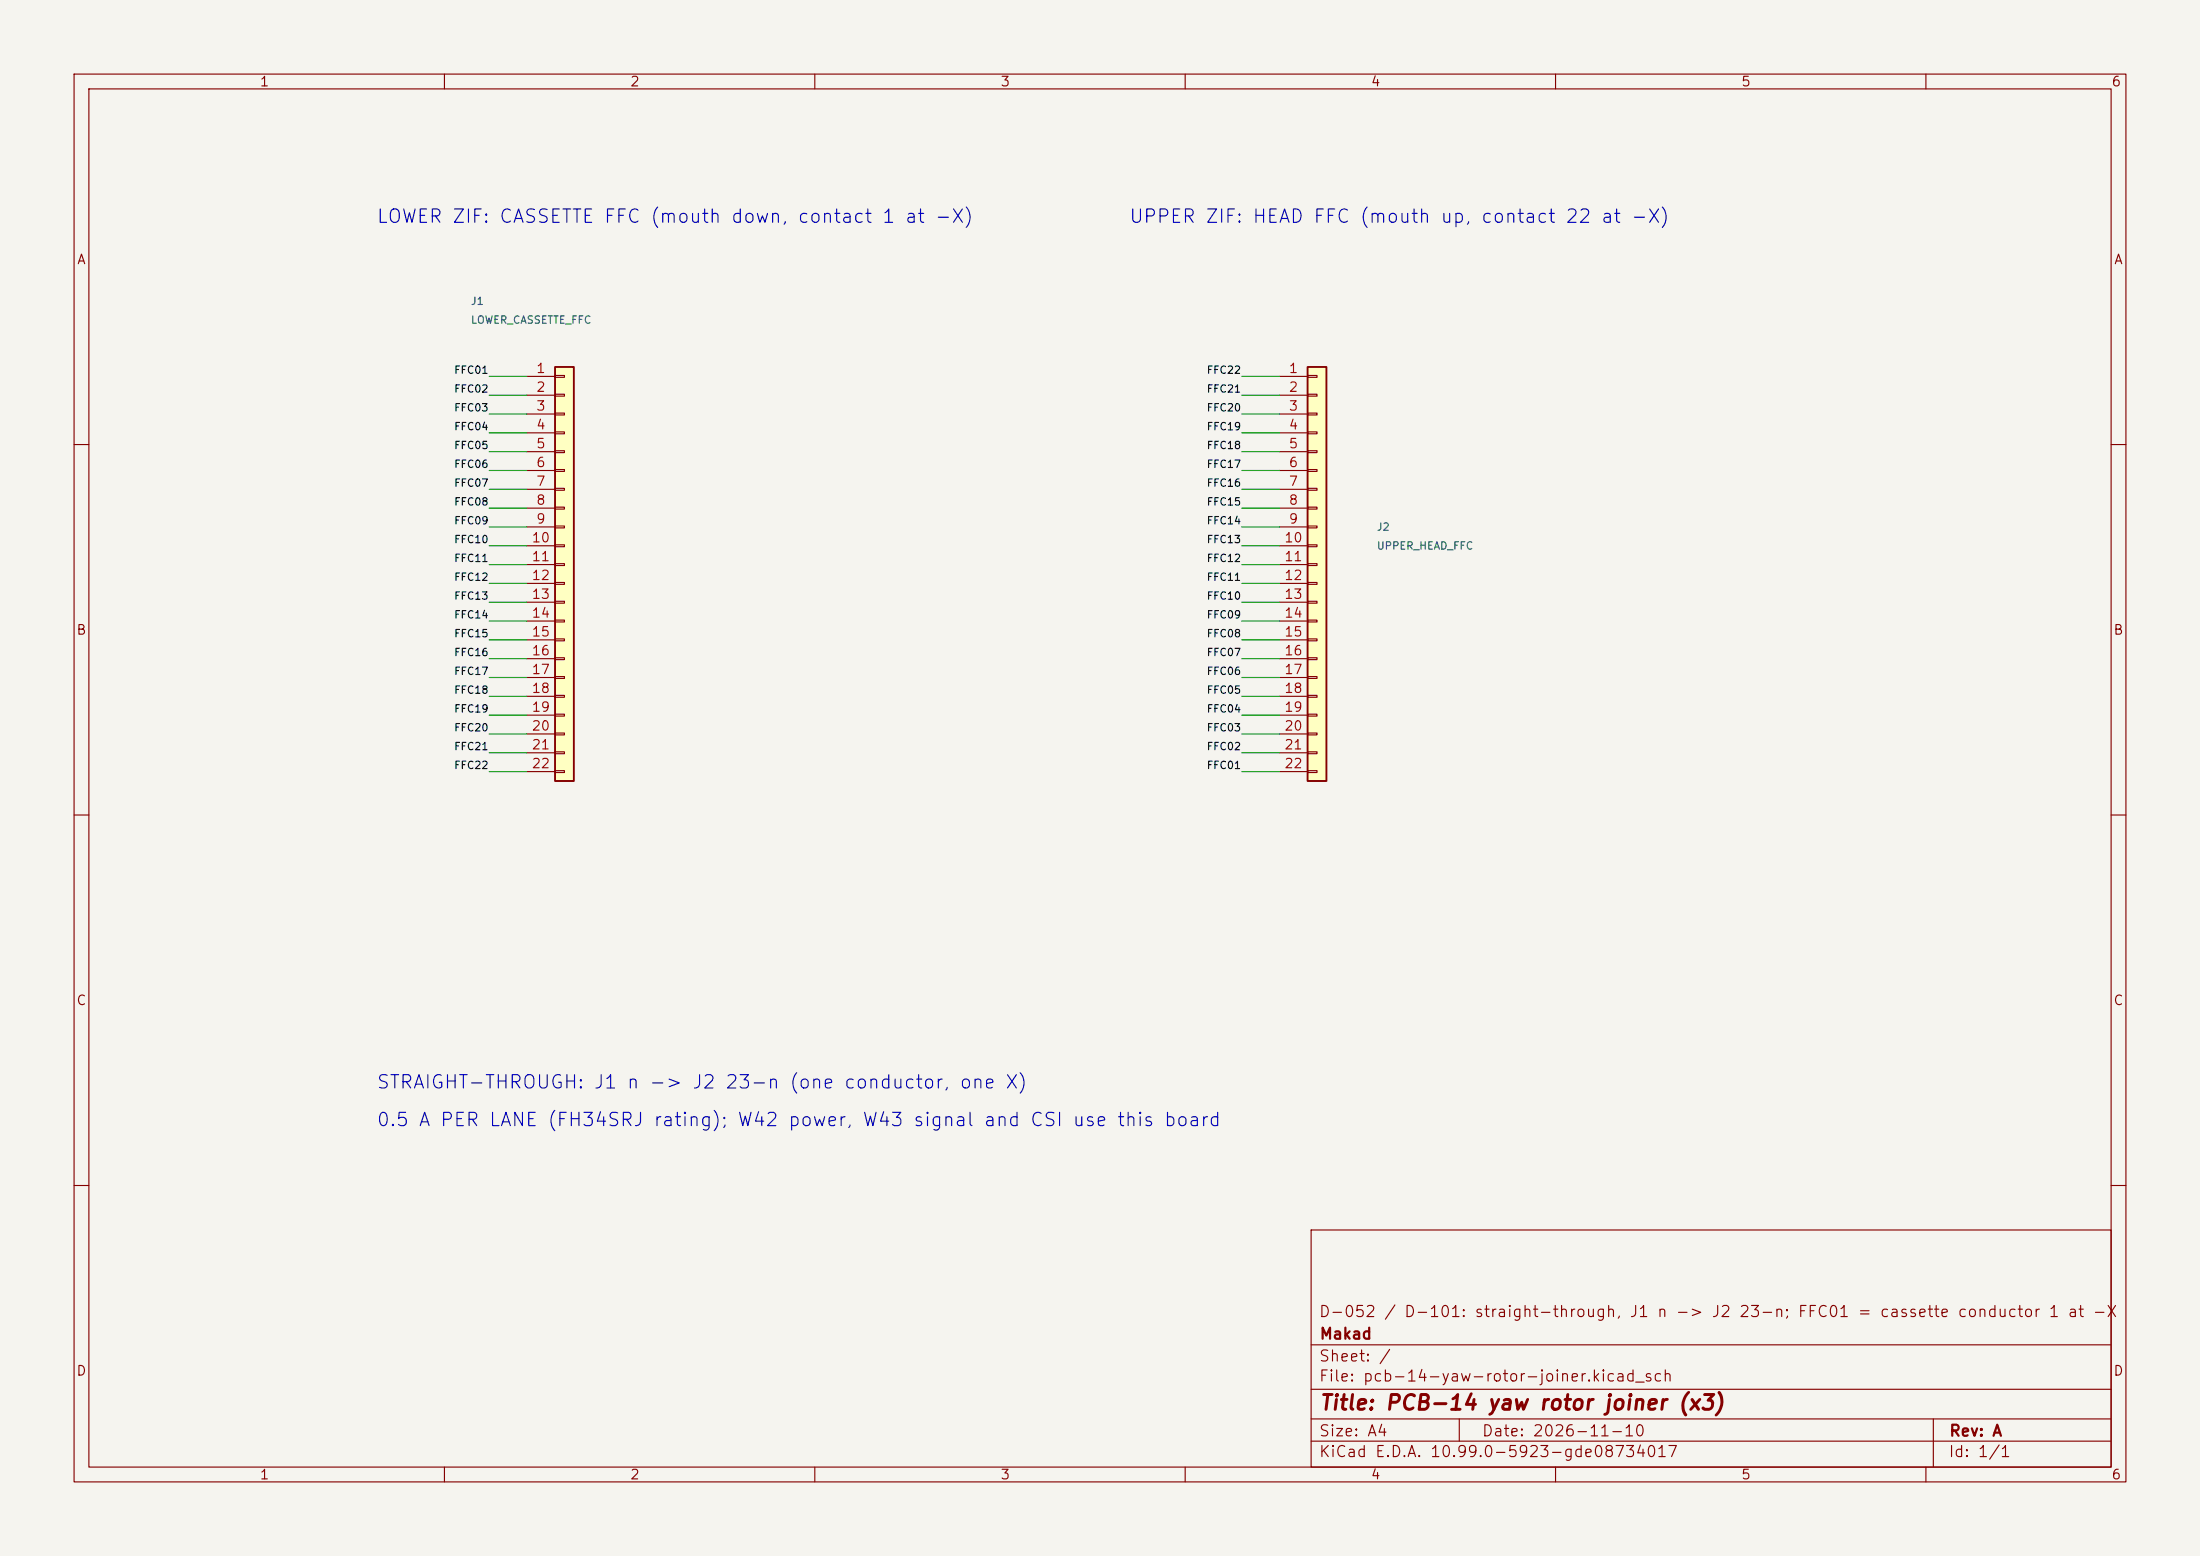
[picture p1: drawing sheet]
(kicad_sch (version 20261015) (generator "eeschema") (generator_version "10.99") (paper "A4") (title_block (title "PCB-14 yaw rotor joiner (x3)") (date "2026-11-10") (rev "A") (company "Makad") (comment 1 "D-052 / D-101: straight-through, J1 n -> J2 23-n; FFC01 = cassette conductor 1 at -X")) (lib_symbols (symbol "Connector_Generic:Conn_01x22" (pin_names (offset 1.016) (hide yes)) (exclude_from_sim no) (in_bom yes) (on_board yes) (in_pos_files yes) (duplicate_pin_numbers_are_jumpers no) (property "Reference" "J" (at 0 27.94 0) (show_name no) (do_not_autoplace no) (effects (font (size 1.27 1.27)))) (property "Value" "Conn_01x22" (at 0 -30.48 0) (show_name no) (do_not_autoplace no) (effects (font (size 1.27 1.27)))) (property "Footprint" "" (at 0 0 0) (show_name no) (do_not_autoplace no) (hide yes) (effects (font (size 1.27 1.27)))) (property "Datasheet" "" (at 0 0 0) (show_name no) (do_not_autoplace no) (hide yes) (effects (font (size 1.27 1.27)))) (property "Description" "Generic connector, single row, 01x22, script generated (kicad-library-utils/schlib/autogen/connector/)" (at 0 0 0) (show_name no) (do_not_autoplace no) (hide yes) (effects (font (size 1.27 1.27)))) (property "ki_keywords" "connector" (at 0 0 0) (show_name no) (do_not_autoplace no) (hide yes) (effects (font (size 1.27 1.27)))) (property "ki_fp_filters" "Connector*:*_1x??_*" (at 0 0 0) (show_name no) (do_not_autoplace no) (hide yes) (effects (font (size 1.27 1.27)))) (symbol "Conn_01x22_1_1" (rectangle (start -1.27 26.67) (end 1.27 -29.21) (stroke (width 0.254) (type default)) (fill (type background))) (rectangle (start -1.27 25.527) (end 0 25.273) (stroke (width 0.1524) (type default)) (fill (type none))) (rectangle (start -1.27 22.987) (end 0 22.733) (stroke (width 0.1524) (type default)) (fill (type none))) (rectangle (start -1.27 20.447) (end 0 20.193) (stroke (width 0.1524) (type default)) (fill (type none))) (rectangle (start -1.27 17.907) (end 0 17.653) (stroke (width 0.1524) (type default)) (fill (type none))) (rectangle (start -1.27 15.367) (end 0 15.113) (stroke (width 0.1524) (type default)) (fill (type none))) (rectangle (start -1.27 12.827) (end 0 12.573) (stroke (width 0.1524) (type default)) (fill (type none))) (rectangle (start -1.27 10.287) (end 0 10.033) (stroke (width 0.1524) (type default)) (fill (type none))) (rectangle (start -1.27 7.747) (end 0 7.493) (stroke (width 0.1524) (type default)) (fill (type none))) (rectangle (start -1.27 5.207) (end 0 4.953) (stroke (width 0.1524) (type default)) (fill (type none))) (rectangle (start -1.27 2.667) (end 0 2.413) (stroke (width 0.1524) (type default)) (fill (type none))) (rectangle (start -1.27 0.127) (end 0 -0.127) (stroke (width 0.1524) (type default)) (fill (type none))) (rectangle (start -1.27 -2.413) (end 0 -2.667) (stroke (width 0.1524) (type default)) (fill (type none))) (rectangle (start -1.27 -4.953) (end 0 -5.207) (stroke (width 0.1524) (type default)) (fill (type none))) (rectangle (start -1.27 -7.493) (end 0 -7.747) (stroke (width 0.1524) (type default)) (fill (type none))) (rectangle (start -1.27 -10.033) (end 0 -10.287) (stroke (width 0.1524) (type default)) (fill (type none))) (rectangle (start -1.27 -12.573) (end 0 -12.827) (stroke (width 0.1524) (type default)) (fill (type none))) (rectangle (start -1.27 -15.113) (end 0 -15.367) (stroke (width 0.1524) (type default)) (fill (type none))) (rectangle (start -1.27 -17.653) (end 0 -17.907) (stroke (width 0.1524) (type default)) (fill (type none))) (rectangle (start -1.27 -20.193) (end 0 -20.447) (stroke (width 0.1524) (type default)) (fill (type none))) (rectangle (start -1.27 -22.733) (end 0 -22.987) (stroke (width 0.1524) (type default)) (fill (type none))) (rectangle (start -1.27 -25.273) (end 0 -25.527) (stroke (width 0.1524) (type default)) (fill (type none))) (rectangle (start -1.27 -27.813) (end 0 -28.067) (stroke (width 0.1524) (type default)) (fill (type none))) (pin passive line (at -5.08 25.4 0) (length 3.81) (name "Pin_1" (effects (font (size 1.27 1.27)))) (number "1" (effects (font (size 1.27 1.27))))) (pin passive line (at -5.08 22.86 0) (length 3.81) (name "Pin_2" (effects (font (size 1.27 1.27)))) (number "2" (effects (font (size 1.27 1.27))))) (pin passive line (at -5.08 20.32 0) (length 3.81) (name "Pin_3" (effects (font (size 1.27 1.27)))) (number "3" (effects (font (size 1.27 1.27))))) (pin passive line (at -5.08 17.78 0) (length 3.81) (name "Pin_4" (effects (font (size 1.27 1.27)))) (number "4" (effects (font (size 1.27 1.27))))) (pin passive line (at -5.08 15.24 0) (length 3.81) (name "Pin_5" (effects (font (size 1.27 1.27)))) (number "5" (effects (font (size 1.27 1.27))))) (pin passive line (at -5.08 12.7 0) (length 3.81) (name "Pin_6" (effects (font (size 1.27 1.27)))) (number "6" (effects (font (size 1.27 1.27))))) (pin passive line (at -5.08 10.16 0) (length 3.81) (name "Pin_7" (effects (font (size 1.27 1.27)))) (number "7" (effects (font (size 1.27 1.27))))) (pin passive line (at -5.08 7.62 0) (length 3.81) (name "Pin_8" (effects (font (size 1.27 1.27)))) (number "8" (effects (font (size 1.27 1.27))))) (pin passive line (at -5.08 5.08 0) (length 3.81) (name "Pin_9" (effects (font (size 1.27 1.27)))) (number "9" (effects (font (size 1.27 1.27))))) (pin passive line (at -5.08 2.54 0) (length 3.81) (name "Pin_10" (effects (font (size 1.27 1.27)))) (number "10" (effects (font (size 1.27 1.27))))) (pin passive line (at -5.08 0 0) (length 3.81) (name "Pin_11" (effects (font (size 1.27 1.27)))) (number "11" (effects (font (size 1.27 1.27))))) (pin passive line (at -5.08 -2.54 0) (length 3.81) (name "Pin_12" (effects (font (size 1.27 1.27)))) (number "12" (effects (font (size 1.27 1.27))))) (pin passive line (at -5.08 -5.08 0) (length 3.81) (name "Pin_13" (effects (font (size 1.27 1.27)))) (number "13" (effects (font (size 1.27 1.27))))) (pin passive line (at -5.08 -7.62 0) (length 3.81) (name "Pin_14" (effects (font (size 1.27 1.27)))) (number "14" (effects (font (size 1.27 1.27))))) (pin passive line (at -5.08 -10.16 0) (length 3.81) (name "Pin_15" (effects (font (size 1.27 1.27)))) (number "15" (effects (font (size 1.27 1.27))))) (pin passive line (at -5.08 -12.7 0) (length 3.81) (name "Pin_16" (effects (font (size 1.27 1.27)))) (number "16" (effects (font (size 1.27 1.27))))) (pin passive line (at -5.08 -15.24 0) (length 3.81) (name "Pin_17" (effects (font (size 1.27 1.27)))) (number "17" (effects (font (size 1.27 1.27))))) (pin passive line (at -5.08 -17.78 0) (length 3.81) (name "Pin_18" (effects (font (size 1.27 1.27)))) (number "18" (effects (font (size 1.27 1.27))))) (pin passive line (at -5.08 -20.32 0) (length 3.81) (name "Pin_19" (effects (font (size 1.27 1.27)))) (number "19" (effects (font (size 1.27 1.27))))) (pin passive line (at -5.08 -22.86 0) (length 3.81) (name "Pin_20" (effects (font (size 1.27 1.27)))) (number "20" (effects (font (size 1.27 1.27))))) (pin passive line (at -5.08 -25.4 0) (length 3.81) (name "Pin_21" (effects (font (size 1.27 1.27)))) (number "21" (effects (font (size 1.27 1.27))))) (pin passive line (at -5.08 -27.94 0) (length 3.81) (name "Pin_22" (effects (font (size 1.27 1.27)))) (number "22" (effects (font (size 1.27 1.27)))))) (embedded_fonts no))) (symbol (lib_id "Connector_Generic:Conn_01x22") (at 76.2 76.2 0) (unit 1) (in_bom yes) (on_board yes) (dnp no) (property "Reference" "J1" (at 63.5 40.64 0) (effects (font (size 1.0 1.0)) (justify left))) (property "Value" "LOWER_CASSETTE_FFC" (at 63.5 43.18 0) (effects (font (size 1.0 1.0)) (justify left))) (property "Footprint" "fh34:Hirose_FH34SRJ-22S-0.5SH_1x22_P0.50mm" (at 84.2 76.2 0) (effects (font (size 1.0 1.0)) (justify left) (hide yes))) (property "Datasheet" "" (at 84.2 76.2 0) (effects (font (size 1.0 1.0)) (justify left) (hide yes))) (pin "1") (pin "2") (pin "3") (pin "4") (pin "5") (pin "6") (pin "7") (pin "8") (pin "9") (pin "10") (pin "11") (pin "12") (pin "13") (pin "14") (pin "15") (pin "16") (pin "17") (pin "18") (pin "19") (pin "20") (pin "21") (pin "22")) (symbol (lib_id "Connector_Generic:Conn_01x22") (at 177.8 76.2 0) (unit 1) (in_bom yes) (on_board yes) (dnp no) (property "Reference" "J2" (at 185.8 71.12 0) (effects (font (size 1.0 1.0)) (justify left))) (property "Value" "UPPER_HEAD_FFC" (at 185.8 73.66 0) (effects (font (size 1.0 1.0)) (justify left))) (property "Footprint" "fh34:Hirose_FH34SRJ-22S-0.5SH_1x22_P0.50mm" (at 185.8 76.2 0) (effects (font (size 1.0 1.0)) (justify left) (hide yes))) (property "Datasheet" "" (at 185.8 76.2 0) (effects (font (size 1.0 1.0)) (justify left) (hide yes))) (pin "1") (pin "2") (pin "3") (pin "4") (pin "5") (pin "6") (pin "7") (pin "8") (pin "9") (pin "10") (pin "11") (pin "12") (pin "13") (pin "14") (pin "15") (pin "16") (pin "17") (pin "18") (pin "19") (pin "20") (pin "21") (pin "22")) (wire (pts (xy 71.12 50.8) (xy 66.04 50.8)) (stroke (width 0) (type default))) (wire (pts (xy 71.12 53.34) (xy 66.04 53.34)) (stroke (width 0) (type default))) (wire (pts (xy 71.12 55.88) (xy 66.04 55.88)) (stroke (width 0) (type default))) (wire (pts (xy 71.12 58.42) (xy 66.04 58.42)) (stroke (width 0) (type default))) (wire (pts (xy 71.12 60.96) (xy 66.04 60.96)) (stroke (width 0) (type default))) (wire (pts (xy 71.12 63.5) (xy 66.04 63.5)) (stroke (width 0) (type default))) (wire (pts (xy 71.12 66.04) (xy 66.04 66.04)) (stroke (width 0) (type default))) (wire (pts (xy 71.12 68.58) (xy 66.04 68.58)) (stroke (width 0) (type default))) (wire (pts (xy 71.12 71.12) (xy 66.04 71.12)) (stroke (width 0) (type default))) (wire (pts (xy 71.12 73.66) (xy 66.04 73.66)) (stroke (width 0) (type default))) (wire (pts (xy 71.12 76.2) (xy 66.04 76.2)) (stroke (width 0) (type default))) (wire (pts (xy 71.12 78.74) (xy 66.04 78.74)) (stroke (width 0) (type default))) (wire (pts (xy 71.12 81.28) (xy 66.04 81.28)) (stroke (width 0) (type default))) (wire (pts (xy 71.12 83.82) (xy 66.04 83.82)) (stroke (width 0) (type default))) (wire (pts (xy 71.12 86.36) (xy 66.04 86.36)) (stroke (width 0) (type default))) (wire (pts (xy 71.12 88.9) (xy 66.04 88.9)) (stroke (width 0) (type default))) (wire (pts (xy 71.12 91.44) (xy 66.04 91.44)) (stroke (width 0) (type default))) (wire (pts (xy 71.12 93.98) (xy 66.04 93.98)) (stroke (width 0) (type default))) (wire (pts (xy 71.12 96.52) (xy 66.04 96.52)) (stroke (width 0) (type default))) (wire (pts (xy 71.12 99.06) (xy 66.04 99.06)) (stroke (width 0) (type default))) (wire (pts (xy 71.12 101.6) (xy 66.04 101.6)) (stroke (width 0) (type default))) (wire (pts (xy 71.12 104.14) (xy 66.04 104.14)) (stroke (width 0) (type default))) (wire (pts (xy 172.72 50.8) (xy 167.64 50.8)) (stroke (width 0) (type default))) (wire (pts (xy 172.72 53.34) (xy 167.64 53.34)) (stroke (width 0) (type default))) (wire (pts (xy 172.72 55.88) (xy 167.64 55.88)) (stroke (width 0) (type default))) (wire (pts (xy 172.72 58.42) (xy 167.64 58.42)) (stroke (width 0) (type default))) (wire (pts (xy 172.72 60.96) (xy 167.64 60.96)) (stroke (width 0) (type default))) (wire (pts (xy 172.72 63.5) (xy 167.64 63.5)) (stroke (width 0) (type default))) (wire (pts (xy 172.72 66.04) (xy 167.64 66.04)) (stroke (width 0) (type default))) (wire (pts (xy 172.72 68.58) (xy 167.64 68.58)) (stroke (width 0) (type default))) (wire (pts (xy 172.72 71.12) (xy 167.64 71.12)) (stroke (width 0) (type default))) (wire (pts (xy 172.72 73.66) (xy 167.64 73.66)) (stroke (width 0) (type default))) (wire (pts (xy 172.72 76.2) (xy 167.64 76.2)) (stroke (width 0) (type default))) (wire (pts (xy 172.72 78.74) (xy 167.64 78.74)) (stroke (width 0) (type default))) (wire (pts (xy 172.72 81.28) (xy 167.64 81.28)) (stroke (width 0) (type default))) (wire (pts (xy 172.72 83.82) (xy 167.64 83.82)) (stroke (width 0) (type default))) (wire (pts (xy 172.72 86.36) (xy 167.64 86.36)) (stroke (width 0) (type default))) (wire (pts (xy 172.72 88.9) (xy 167.64 88.9)) (stroke (width 0) (type default))) (wire (pts (xy 172.72 91.44) (xy 167.64 91.44)) (stroke (width 0) (type default))) (wire (pts (xy 172.72 93.98) (xy 167.64 93.98)) (stroke (width 0) (type default))) (wire (pts (xy 172.72 96.52) (xy 167.64 96.52)) (stroke (width 0) (type default))) (wire (pts (xy 172.72 99.06) (xy 167.64 99.06)) (stroke (width 0) (type default))) (wire (pts (xy 172.72 101.6) (xy 167.64 101.6)) (stroke (width 0) (type default))) (wire (pts (xy 172.72 104.14) (xy 167.64 104.14)) (stroke (width 0) (type default))) (label "FFC01" (at 66.04 50.8 0) (effects (font (size 1 1)) (justify right bottom))) (label "FFC02" (at 66.04 53.34 0) (effects (font (size 1 1)) (justify right bottom))) (label "FFC03" (at 66.04 55.88 0) (effects (font (size 1 1)) (justify right bottom))) (label "FFC04" (at 66.04 58.42 0) (effects (font (size 1 1)) (justify right bottom))) (label "FFC05" (at 66.04 60.96 0) (effects (font (size 1 1)) (justify right bottom))) (label "FFC06" (at 66.04 63.5 0) (effects (font (size 1 1)) (justify right bottom))) (label "FFC07" (at 66.04 66.04 0) (effects (font (size 1 1)) (justify right bottom))) (label "FFC08" (at 66.04 68.58 0) (effects (font (size 1 1)) (justify right bottom))) (label "FFC09" (at 66.04 71.12 0) (effects (font (size 1 1)) (justify right bottom))) (label "FFC10" (at 66.04 73.66 0) (effects (font (size 1 1)) (justify right bottom))) (label "FFC11" (at 66.04 76.2 0) (effects (font (size 1 1)) (justify right bottom))) (label "FFC12" (at 66.04 78.74 0) (effects (font (size 1 1)) (justify right bottom))) (label "FFC13" (at 66.04 81.28 0) (effects (font (size 1 1)) (justify right bottom))) (label "FFC14" (at 66.04 83.82 0) (effects (font (size 1 1)) (justify right bottom))) (label "FFC15" (at 66.04 86.36 0) (effects (font (size 1 1)) (justify right bottom))) (label "FFC16" (at 66.04 88.9 0) (effects (font (size 1 1)) (justify right bottom))) (label "FFC17" (at 66.04 91.44 0) (effects (font (size 1 1)) (justify right bottom))) (label "FFC18" (at 66.04 93.98 0) (effects (font (size 1 1)) (justify right bottom))) (label "FFC19" (at 66.04 96.52 0) (effects (font (size 1 1)) (justify right bottom))) (label "FFC20" (at 66.04 99.06 0) (effects (font (size 1 1)) (justify right bottom))) (label "FFC21" (at 66.04 101.6 0) (effects (font (size 1 1)) (justify right bottom))) (label "FFC22" (at 66.04 104.14 0) (effects (font (size 1 1)) (justify right bottom))) (label "FFC22" (at 167.64 50.8 0) (effects (font (size 1 1)) (justify right bottom))) (label "FFC21" (at 167.64 53.34 0) (effects (font (size 1 1)) (justify right bottom))) (label "FFC20" (at 167.64 55.88 0) (effects (font (size 1 1)) (justify right bottom))) (label "FFC19" (at 167.64 58.42 0) (effects (font (size 1 1)) (justify right bottom))) (label "FFC18" (at 167.64 60.96 0) (effects (font (size 1 1)) (justify right bottom))) (label "FFC17" (at 167.64 63.5 0) (effects (font (size 1 1)) (justify right bottom))) (label "FFC16" (at 167.64 66.04 0) (effects (font (size 1 1)) (justify right bottom))) (label "FFC15" (at 167.64 68.58 0) (effects (font (size 1 1)) (justify right bottom))) (label "FFC14" (at 167.64 71.12 0) (effects (font (size 1 1)) (justify right bottom))) (label "FFC13" (at 167.64 73.66 0) (effects (font (size 1 1)) (justify right bottom))) (label "FFC12" (at 167.64 76.2 0) (effects (font (size 1 1)) (justify right bottom))) (label "FFC11" (at 167.64 78.74 0) (effects (font (size 1 1)) (justify right bottom))) (label "FFC10" (at 167.64 81.28 0) (effects (font (size 1 1)) (justify right bottom))) (label "FFC09" (at 167.64 83.82 0) (effects (font (size 1 1)) (justify right bottom))) (label "FFC08" (at 167.64 86.36 0) (effects (font (size 1 1)) (justify right bottom))) (label "FFC07" (at 167.64 88.9 0) (effects (font (size 1 1)) (justify right bottom))) (label "FFC06" (at 167.64 91.44 0) (effects (font (size 1 1)) (justify right bottom))) (label "FFC05" (at 167.64 93.98 0) (effects (font (size 1 1)) (justify right bottom))) (label "FFC04" (at 167.64 96.52 0) (effects (font (size 1 1)) (justify right bottom))) (label "FFC03" (at 167.64 99.06 0) (effects (font (size 1 1)) (justify right bottom))) (label "FFC02" (at 167.64 101.6 0) (effects (font (size 1 1)) (justify right bottom))) (label "FFC01" (at 167.64 104.14 0) (effects (font (size 1 1)) (justify right bottom)))(text "LOWER ZIF: CASSETTE FFC (mouth down, contact 1 at -X)" (at 50.8 30.48 0) (effects (font (size 1.8 1.8)) (justify left bottom)))(text "UPPER ZIF: HEAD FFC (mouth up, contact 22 at -X)" (at 152.4 30.48 0) (effects (font (size 1.8 1.8)) (justify left bottom)))(text "STRAIGHT-THROUGH: J1 n -> J2 23-n (one conductor, one X)" (at 50.8 147.32 0) (effects (font (size 1.8 1.8)) (justify left bottom)))(text "0.5 A PER LANE (FH34SRJ rating); W42 power, W43 signal and CSI use this board" (at 50.8 152.4 0) (effects (font (size 1.8 1.8)) (justify left bottom))) (sheet_instances (path "" (page "1"))) (embedded_fonts no))
